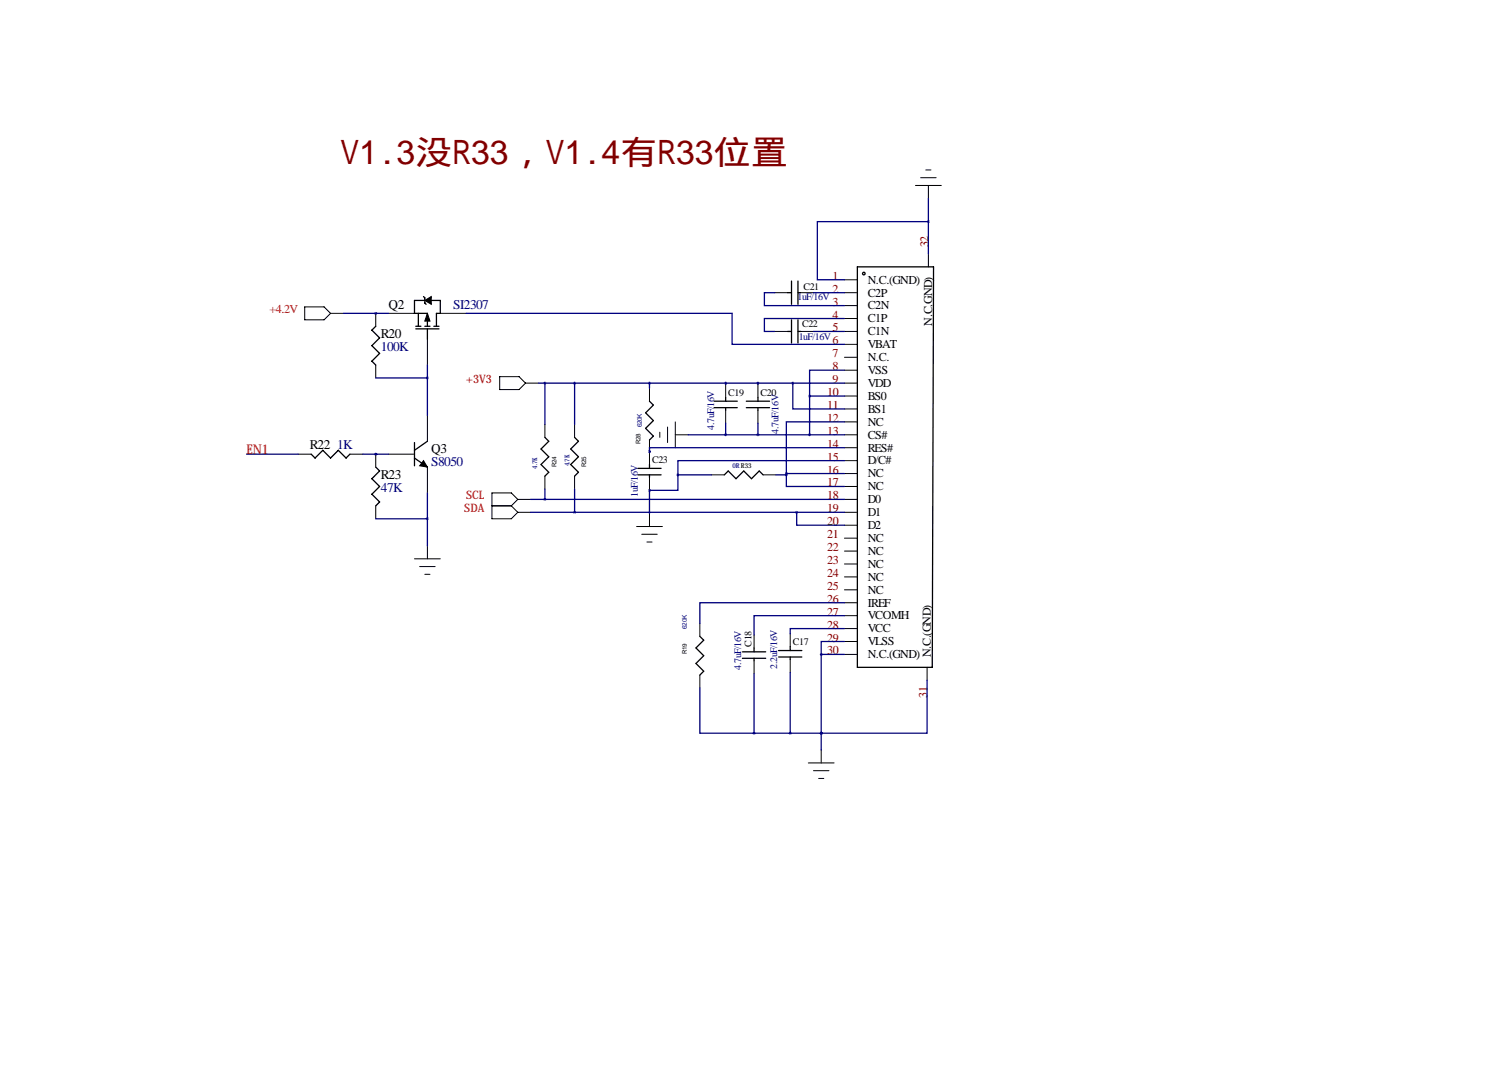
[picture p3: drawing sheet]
<svg xmlns="http://www.w3.org/2000/svg" width="297mm" height="211mm" viewBox="0 0 297 211" stroke-linecap="round" stroke-linejoin="round" font-family="sans-serif">
<g fill="none" stroke="#000" stroke-width=".25">
<path d="M83.3 58.3l.3 .3v1l.2 .2M83.6 59.1h-2.1v2.5h2.6v2.5M84.8 59.1h1.8v2.5h-.7v2.5M154.9 57.5h.8M155.7 55.3v4.5M157 57.5h.5M157 55.3v4.5M168.7 52.5h14.9l-.2 78.7h-14.7zM73.9 64.1l-.7 .8 1.5 1.5-1.5 1.6 1.5 1.5-1.5 1.5 .7 .8M81.8 64.7h4.6M81.8 64.1h1M82.3 61.6v2.5"/>
<path d="M83.6 64.1h1M84.1 64.7v2M85.3 64.1h1.1M127.8 78.9l.7 .7-1.5 1.6 1.5 1.5-1.5 1.5 1.5 1.5-.7 .8M140.5 78.9h4.5M142.7 78.1v.8M146.8 78.9h4.6M149.1 78.1v.8M154.9 65.2h.8M155.7 62.9v4.6M157 62.9v4.6M157 65.2h.5"/>
<path d="M61.2 89.3l.8 .8 1.5-1.6 1.5 1.6 1.5-1.6 1.6 1.6 .7-.8M73.9 91.8l.8 .8-1.5 1.5 1.5 1.5-1.5 1.6 1.5 1.5-.8 .8M81.5 87v4.6M81.5 90.1l2.6 1.7M84.1 86.8l-2.6 1.7M107.2 86l.7 .8-1.5 1.5 1.5 1.5-1.5 1.5 1.5 1.6-.7 .7M113 86l.8 .8-1.5 1.5 1.5 1.5-1.5 1.5 1.5 1.6-.8 .7M125.5 92.1h4.5M125.5 93.4h4.5M127.8 91.3v.8M127.8 93.4v.5M140.5 80.2h4.5"/>
<path d="M142.5 93.4l.8-.8 1.5 1.5 1.5-1.5 1.5 1.5 1.6-1.5 .7 .8M142.7 80.2v.5M146.8 80.2h4.6M149.1 80.2v.5M137.7 125.1l.7 .8-1.5 1.5 1.5 1.5-1.5 1.5 1.5 1.6-.7 .7M146 128.2h4.6M146 129.4h4.6M148.3 127.4v.8M148.3 129.4v.5M153.2 127.9h4.5M153.2 129.2h4.5M155.4 127.1v.8"/>
<path d="M155.4 129.2v.5"/>
<circle cx="169.9" cy="53.8" r=".25"/>
</g>
<g fill="none" stroke="#000" stroke-width=".2">
<path d="M180.1 36.5h5.1M181.1 34.9h3M182.1 33.4h1M182.6 36.5v2.5M152.4 57.5h2.5M157.5 57.5h2.5M166.1 57.5h2.6M166.1 55h2.6M182.6 49.9v2.6M59.9 60.3h3.9l1.2 1.3-1.2 1.3h-3.9zM65 61.6h2.6M73.9 61.6v2.5"/>
<path d="M73.9 71.8v2.5M76.5 61.6h5M84.1 66.7v5.1M86.6 61.6h5.1M98.3 74.1h3.8l1.3 1.2-1.3 1.3h-3.8zM103.4 75.3h2.5M127.8 76.3v2.6M142.7 75.6v2.5M149.1 75.6v2.5M152.4 65.2h2.5M157.5 65.2h2.5M166.1 77.9h2.6"/>
<path d="M166.1 75.3h2.6M166.1 72.8h2.6M166.1 70.2h2.6M166.1 67.7h2.6M166.1 65.2h2.6M166.1 62.6h2.6M166.1 60.1h2.6M58.7 89.3h2.5M68.8 89.3h2.6M73.9 89.3v2.5M73.9 99.5v2.5M76.5 89.3h5"/>
<path d="M84.1 81.7v5.1M84.1 91.8v5.1M96.8 99.5h3.8M100.6 99.5l1.3 1.2M101.9 98.2h2.5M101.9 98.2l-1.3-1.3h-3.8v5.1h3.8l1.3-1.3M101.9 98.2l-1.3 1.3M107.2 83.5v2.5M107.2 93.6v2.6M113 83.5v2.5M113 93.6v2.6M127.8 86.5v4.8"/>
<path d="M127.8 93.9v2.5M129.8 85v1M131.3 84v3M132.8 85.5h2.6M132.8 82.9v5.1M140 93.4h2.5M142.7 80.7v2.5M149.1 80.7v2.5M150.1 93.4h2.6M166.1 98.2h2.6M166.1 95.6h2.6M166.1 93.1h2.6"/>
<path d="M166.1 90.6h2.6M166.1 88h2.6M166.1 85.5h2.6M166.1 82.9h2.6M166.1 80.4h2.6M81.5 109.9h5.1M82.5 111.4h3.1M83.6 112.9h1M84.1 107.3v2.6M101.9 100.7h2.5M125.2 103.5h5.1M126.2 105h3.1"/>
<path d="M127.3 106.6h1M127.8 101v2.5M166.1 118.5h2.6M166.1 116h2.6M166.1 113.4h2.6M166.1 110.9h2.6M166.1 108.3h2.6M166.1 105.8h2.6M166.1 103.3h2.6M166.1 100.7h2.6M137.7 122.6v2.5M137.7 132.7v2.6"/>
<path d="M148.3 124.9v2.5M148.3 129.9v2.6M155.4 124.6v2.5M155.4 129.7v2.5M166.1 128.7h2.6M166.1 126.1h2.6M166.1 123.6h2.6M166.1 121h2.6M182.4 131.2v2.5M159 150h5.1M160 151.5h3.1M161 153h1.1"/>
<path d="M161.5 147.5v2.5"/>
</g>
<path d="M83.6 59.1l1.2-.8v1.5zM84.1 61.6l.5 1.5h-1zM83.3 90.6l.8 1.2-1.6-.2z" fill="#000" stroke="#000" stroke-width=".2"/>
<g fill="none" stroke="#000080" stroke-width=".25">
<path d="M182.6 39v10.9M152.4 57.5h-2v2.6h15.7M160 57.5h6.1M182.6 43.6h-21.8v11.4h5.3M67.6 61.6h8.9M73.9 61.6h.1M73.9 74.3h10.2M84.1 71.8v9.9M91.7 61.6h52.3v6.1h22.1M105.9 75.3h60.2M107.2 75.3v8.2M113 75.3v8.2"/>
<path d="M127.8 75.3v1M142.7 75.3v.3M149.1 75.3v.3M156 75.3v5.1h10.1M159.3 77.9h6.8M159.3 77.9v7.6M160 65.2h6.1M166.1 72.8h-6.8v5.1M166.1 62.6h-15.7v2.6h2M48.5 89.3h10.2M71.4 89.3h5.1M73.9 89.3h.1"/>
<path d="M84.1 96.9v10.4M104.4 98.2h61.7M107.2 96.2v2M113 96.2v4.5M127.8 96.4h.1M127.8 88.8v.2M127.8 88.8h.1M127.8 96.4v4.6M133.3 93.4h6.7M133.3 93.4v3h-5.5M135.4 85.5h30.7M142.7 83.2v2.3"/>
<path d="M149.1 83.2v2.3M152.7 93.4h2M154.7 93.1h11.4M154.7 93.4v2.2h11.4M154.7 93.1v.3M166.1 88h-38.3v.8M166.1 90.6h-32.8v2.8M166.1 82.9h-11.4v10.2M73.9 102h10.2M104.4 100.7h61.7M156.7 100.7v2.6h9.4M166.1 118.5h-28.4v4.1"/>
<path d="M137.7 135.3v8.9h10.6M148.3 132.5v11.7M155.4 132.2v12M161.5 128.7h4.6M161.5 128.7v18.8M166.1 126.1h-4.6v2.6M166.1 123.6h-10.7v1M166.1 121h-17.8v3.9M182.4 133.7v10.5h-20.9M148.3 144.2h13.2M161.5 144.2h.1"/>
</g>
<path d="M161.5 128.7a.05 .05 0 0 0 .1 0 .05 .05 0 0 0-.1 0zM161.5 144.2a.05 .05 0 0 0 .1 0 .05 .05 0 0 0-.1 0zM161.5 144.2a.05 .05 0 0 0 .1 0 .05 .05 0 0 0-.1 0zM155.4 144.2a.05 .05 0 0 0 .1 0 .05 .05 0 0 0-.1 0zM148.3 144.2a.05 .05 0 0 0 .1 0 .05 .05 0 0 0-.1 0zM142.7 75.3a.05 .05 0 0 0 .1 0 .05 .05 0 0 0-.1 0zM142.7 85.5a.05 .05 0 0 0 .1 0 .05 .05 0 0 0-.1 0zM155.9 75.3a.05 .05 0 0 0 .1 0 .05 .05 0 0 0-.1 0zM159.2 85.5a.05 .05 0 0 0 .1 0 .05 .05 0 0 0-.1 0zM159.2 77.9a.05 .05 0 0 0 .1 0 .05 .05 0 0 0-.1 0zM127.7 96.4a.05 .05 0 0 0 .1 0 .05 .05 0 0 0-.1 0zM127.7 88.8a.05 .05 0 0 0 .1 0 .05 .05 0 0 0-.1 0zM127.7 75.3a.05 .05 0 0 0 .1 0 .05 .05 0 0 0-.1 0zM133.3 93.4a.05 .05 0 0 0 .1 0 .05 .05 0 0 0-.1 0z" fill="#000080" stroke="#000080" stroke-width=".51"/>
<text font-size="6.6" fill="#800000" x="67" y="32.2">V1.3没R33，V1.4有R33位置</text>
<g font-size="2.6">
<text x="76.5" y="60.7">Q2</text>
<text x="74.9" y="66.4">R20</text>
<text x="61" y="88.3">R22</text>
<text x="84.8" y="89">Q3</text>
<text x="74.9" y="94.1">R23</text>
</g>
<g font-size="2.6" fill="#000080">
<text x="89.2" y="60.7">SI2307</text>
<text x="74.9" y="69">100K</text>
<text x="66.3" y="88.3">1K</text>
<text x="84.8" y="91.6">S8050</text>
<text x="74.9" y="96.7">47K</text>
</g>
<text font-size="2.6" fill="#f00" x="48.5" y="89.3">EN1</text>
<g font-size="2.4" fill="#800000">
<text x="182.6" y="48.7" transform="rotate(-90 182.6 48.7)">32</text>
<text x="163.8" y="57.5">2</text>
<text x="163.8" y="55">1</text>
<text x="163.8" y="65.2">5</text>
<text x="163.8" y="62.6">4</text>
<text x="163.8" y="60.1">3</text>
<text x="163.8" y="70.2">7</text>
<text x="163.8" y="67.7">6</text>
<text x="162.7" y="77.9">10</text>
<text x="163.8" y="75.3">9</text>
<text x="163.8" y="72.8">8</text>
<text x="162.7" y="82.9">12</text>
<text x="162.7" y="80.4">11</text>
<text x="162.7" y="88">14</text>
<text x="162.7" y="85.5">13</text>
<text x="162.7" y="95.6">17</text>
<text x="162.7" y="93.1">16</text>
<text x="162.7" y="90.6">15</text>
<text x="162.7" y="100.7">19</text>
<text x="162.7" y="98.2">18</text>
<text x="162.7" y="105.8">21</text>
<text x="162.7" y="103.3">20</text>
<text x="162.7" y="113.4">24</text>
<text x="162.7" y="110.9">23</text>
<text x="162.7" y="108.3">22</text>
<text x="162.7" y="118.5">26</text>
<text x="162.7" y="116">25</text>
<text x="162.7" y="123.6">28</text>
<text x="162.7" y="121">27</text>
<text x="162.7" y="128.7">30</text>
<text x="162.7" y="126.1">29</text>
<text x="182.4" y="137.1" transform="rotate(-90 182.4 137.1)">31</text>
</g>
<g font-size="2.4">
<text x="170.7" y="58.3">C2P</text>
<text x="170.7" y="55.8">N.C.(GND)</text>
<text x="170.7" y="65.9">C1N</text>
<text x="170.7" y="63.4">C1P</text>
<text x="170.7" y="60.8">C2N</text>
<text x="183.4" y="64" transform="rotate(-90 183.4 64)">N.C.GND)</text>
<text x="170.7" y="71">N.C.</text>
<text x="170.7" y="68.5">VBAT</text>
<text x="170.7" y="76.1">VDD</text>
<text x="170.7" y="73.5">VSS</text>
<text x="170.7" y="83.7">NC</text>
<text x="170.7" y="81.2">BS1</text>
<text x="170.7" y="78.6">BS0</text>
<text x="170.7" y="88.8">RES#</text>
<text x="170.7" y="86.2">CS#</text>
<text x="170.7" y="93.9">NC</text>
<text x="170.7" y="91.3">D/C#</text>
<text x="170.7" y="101.5">D1</text>
<text x="170.7" y="98.9">D0</text>
<text x="170.7" y="96.4">NC</text>
<text x="170.7" y="106.6">NC</text>
<text x="170.7" y="104">D2</text>
<text x="170.7" y="111.6">NC</text>
<text x="170.7" y="109.1">NC</text>
<text x="170.7" y="119.3">IREF</text>
<text x="170.7" y="116.7">NC</text>
<text x="170.7" y="114.2">NC</text>
<text x="170.7" y="124.3">VCC</text>
<text x="170.7" y="121.8">VCOMH</text>
<text x="170.7" y="129.4">N.C.(GND)</text>
<text x="170.7" y="126.9">VLSS</text>
<text x="183.1" y="129.2" transform="rotate(-90 183.1 129.2)">N.C.(GND)</text>
</g>
<text font-size="2.4" fill="#f00" x="53" y="61.6">+4.2V</text>
<g font-size="2.3" fill="#f00">
<text x="91.6" y="75.3">+3V3</text>
<text x="91.3" y="100.7">SDA</text>
<text x="91.7" y="98.2">SCL</text>
</g>
<g font-size="2" fill="#000080">
<text x="156.9" y="59.1">1uF/16V</text>
<text x="157.1" y="66.9">1uF/16V</text>
<text x="140.5" y="84.5" transform="rotate(-90 140.5 84.5)">4.7uF/16V</text>
<text x="153.2" y="85.2" transform="rotate(-90 153.2 85.2)">4.7uF/16V</text>
<text x="125.5" y="97.7" transform="rotate(-90 125.5 97.7)">1uF/16V</text>
<text x="145.8" y="131.7" transform="rotate(-90 145.8 131.7)">4.7uF/16V</text>
<text x="152.9" y="131.5" transform="rotate(-90 152.9 131.5)">2.2uF/16V</text>
</g>
<g font-size="2">
<text x="158" y="57">C21</text>
<text x="157.8" y="64.4">C22</text>
<text x="143.3" y="77.9">C19</text>
<text x="149.6" y="77.9">C20</text>
<text x="128.3" y="91.1">C23</text>
<text x="147.8" y="127.1" transform="rotate(-90 147.8 127.1)">C18</text>
<text x="156" y="126.9">C17</text>
</g>
<g font-size="1.3" fill="#000080">
<text x="126.2" y="84" transform="rotate(-90 126.2 84)">620K</text>
<text x="105.7" y="92.2" transform="rotate(-90 105.7 92.2)">4.7K</text>
<text x="112" y="91.7" transform="rotate(-90 112 91.7)">4.7K</text>
<text x="144.1" y="92">0RR33</text>
<text x="135.1" y="123.7" transform="rotate(-90 135.1 123.7)">620K</text>
</g>
<g font-size="1.2">
<text x="126" y="87.3" transform="rotate(-90 126 87.3)">R28</text>
<text x="109.5" y="91.8" transform="rotate(-90 109.5 91.8)">R24</text>
<text x="115.3" y="91.8" transform="rotate(-90 115.3 91.8)">R25</text>
<text x="135.1" y="128.7" transform="rotate(-90 135.1 128.7)">R19</text>
</g>
</svg>
